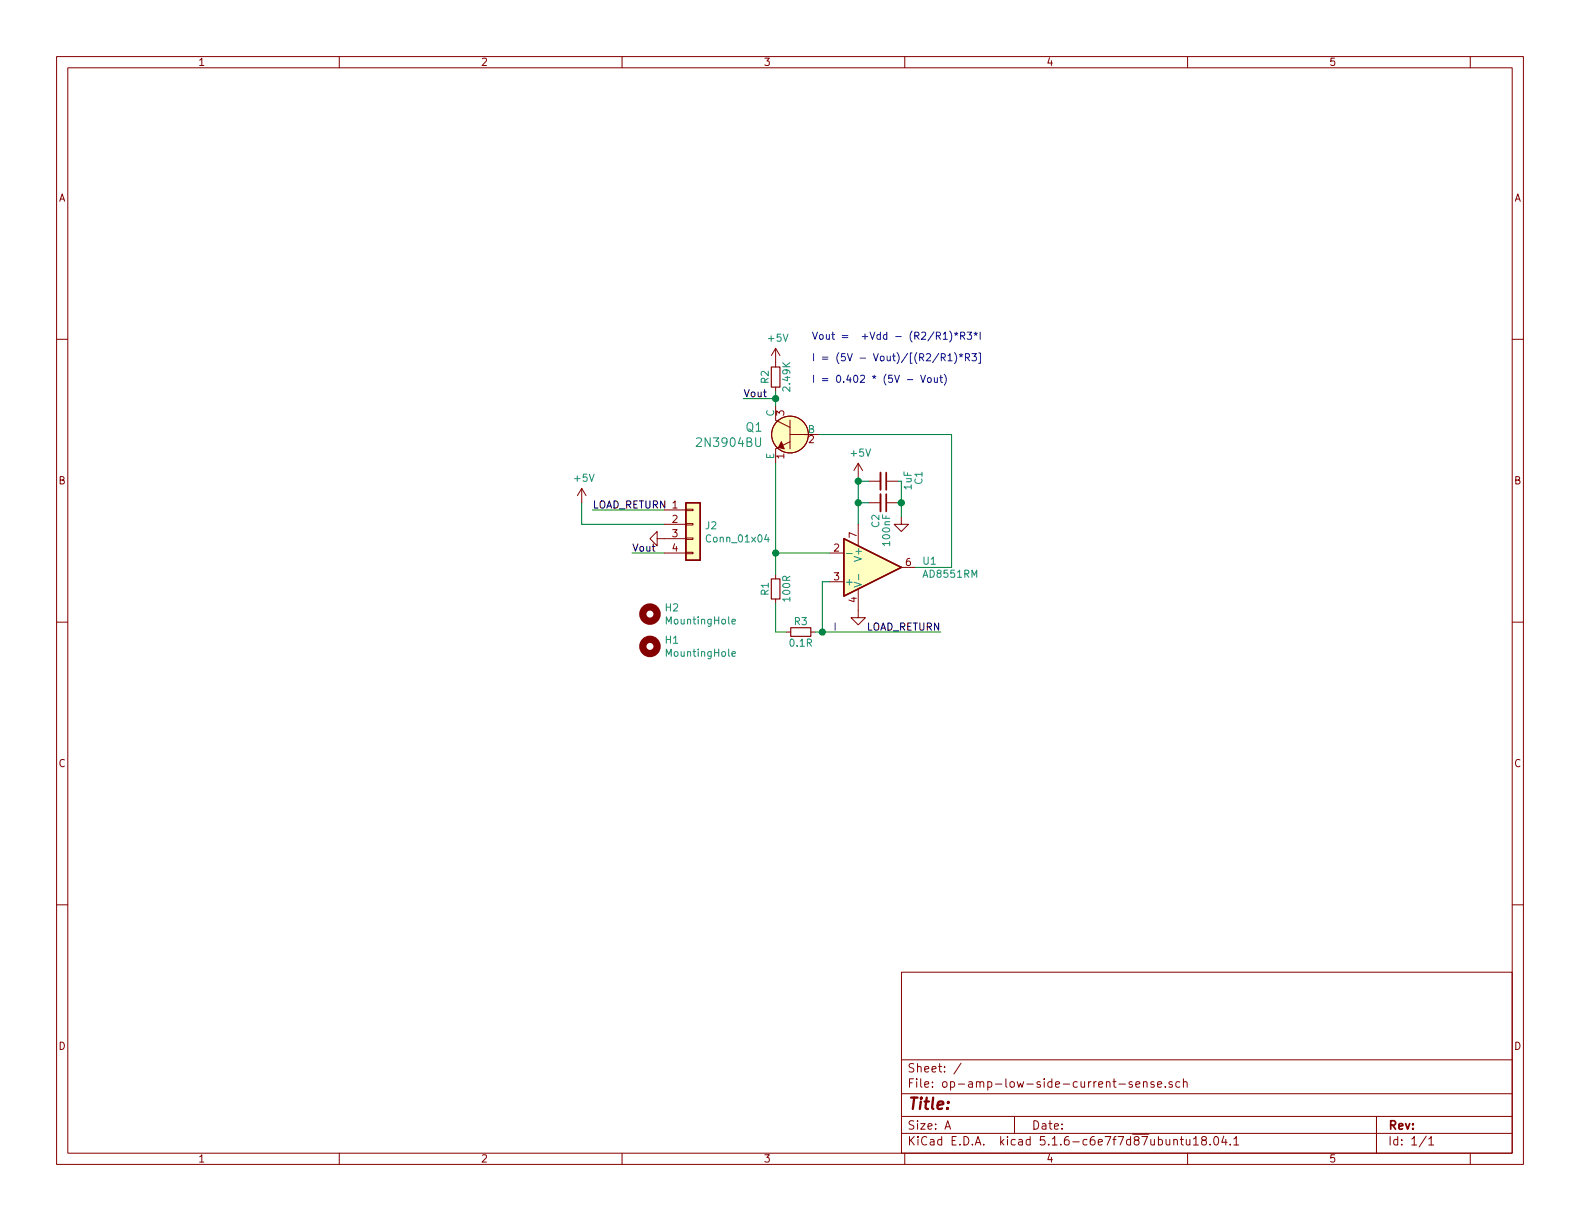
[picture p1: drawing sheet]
EESchema Schematic File Version 4
EELAYER 30 0
EELAYER END
$Descr A 11000 8500
encoding utf-8
Sheet 1 1
Title ""
Date ""
Rev ""
Comp ""
Comment1 ""
Comment2 ""
Comment3 ""
Comment4 ""
$EndDescr
$Comp
L Mechanical:MountingHole H1
U 1 1
P 4525 4500
F 0 "H1" H 4625 4546 50  0000 L CNN
F 1 "MountingHole" H 4625 4455 50  0000 L CNN
F 2 "MountingHole:MountingHole_2.7mm_M2.5" H 4525 4500 50  0001 C CNN
F 3 "~" H 4525 4500 50  0001 C CNN
	1    4525 4500
	1    0    0    -1  
$EndComp
$Comp
L Mechanical:MountingHole H2
U 1 1
P 4525 4275
F 0 "H2" H 4625 4321 50  0000 L CNN
F 1 "MountingHole" H 4625 4230 50  0000 L CNN
F 2 "MountingHole:MountingHole_2.7mm_M2.5" H 4525 4275 50  0001 C CNN
F 3 "~" H 4525 4275 50  0001 C CNN
	1    4525 4275
	1    0    0    -1  
$EndComp
$Comp
L power:GND #PWR08
U 1 1
P 6275 3600
F 0 "#PWR08" H 6275 3350 50  0001 C CNN
F 1 "GND" H 6280 3427 50  0001 C CNN
F 2 "" H 6275 3600 50  0001 C CNN
F 3 "" H 6275 3600 50  0001 C CNN
	1    6275 3600
	1    0    0    -1  
$EndComp
$Comp
L power:GND #PWR07
U 1 1
P 4625 3750
F 0 "#PWR07" H 4625 3500 50  0001 C CNN
F 1 "GND" H 4630 3577 50  0001 C CNN
F 2 "" H 4625 3750 50  0001 C CNN
F 3 "" H 4625 3750 50  0001 C CNN
	1    4625 3750
	0    1    1    0   
$EndComp
Wire Wire Line
	4625 3850 4400 3850
Wire Wire Line
	4125 3550 4625 3550
$Comp
L Connector_Generic:Conn_01x04 J2
U 1 1
P 4825 3650
F 0 "J2" H 4905 3642 50  0000 L CNN
F 1 "Conn_01x04" H 4905 3551 50  0000 L CNN
F 2 "Connector_PinSocket_2.54mm:PinSocket_1x04_P2.54mm_Vertical" H 4825 3650 50  0001 C CNN
F 3 "~" H 4825 3650 50  0001 C CNN
	1    4825 3650
	1    0    0    -1  
$EndComp
Text Label 4400 3850 0    50   ~ 0
Vout
$Comp
L Device:C_Small C2
U 1 1
P 6150 3500
F 0 "C2" H 6225 3450 50  0000 L CNN
F 1 "100nF" H 6225 3525 50  0000 L CNN
F 2 "Capacitor_SMD:C_0603_1608Metric" H 6150 3500 50  0001 C CNN
F 3 "~" H 6150 3500 50  0001 C CNN
	1    6150 3500
	0    1    1    0   
$EndComp
$Comp
L power:+5V #PWR09
U 1 1
P 5975 3325
F 0 "#PWR09" H 5975 3175 50  0001 C CNN
F 1 "+5V" H 5990 3498 50  0000 C CNN
F 2 "" H 5975 3325 50  0001 C CNN
F 3 "" H 5975 3325 50  0001 C CNN
	1    5975 3325
	1    0    0    -1  
$EndComp
Wire Wire Line
	5975 3325 5975 3350
Wire Wire Line
	5975 3350 6050 3350
Connection ~ 5975 3350
Wire Wire Line
	5975 3350 5975 3500
Wire Wire Line
	5975 3500 6050 3500
Connection ~ 5975 3500
Wire Wire Line
	5975 3500 5975 3650
Wire Wire Line
	6250 3350 6275 3350
Wire Wire Line
	6275 3350 6275 3500
Wire Wire Line
	6250 3500 6275 3500
Connection ~ 6275 3500
Wire Wire Line
	6275 3500 6275 3600
$Comp
L power:+5V #PWR06
U 1 1
P 4050 3500
F 0 "#PWR06" H 4050 3350 50  0001 C CNN
F 1 "+5V" H 4065 3673 50  0000 C CNN
F 2 "" H 4050 3500 50  0001 C CNN
F 3 "" H 4050 3500 50  0001 C CNN
	1    4050 3500
	1    0    0    -1  
$EndComp
$Comp
L Device:C_Small C1
U 1 1
P 6150 3350
F 0 "C1" H 6075 3600 50  0000 L CNN
F 1 "1uF" H 6075 3525 50  0000 L CNN
F 2 "Capacitor_SMD:C_0603_1608Metric" H 6150 3350 50  0001 C CNN
F 3 "~" H 6150 3350 50  0001 C CNN
	1    6150 3350
	0    1    1    0   
$EndComp
$Comp
L ad8551:AD8551RM U1
U 1 1
P 6075 3950
F 0 "U1" H 6419 3996 50  0000 L CNN
F 1 "AD8551RM" H 6419 3905 50  0000 L CNN
F 2 "Package_SO:MSOP-8_3x3mm_P0.65mm" H 6075 4350 50  0001 C CNN
F 3 "https://www.analog.com/media/en/technical-documentation/data-sheets/AD8551_8552_8554.pdf" H 6075 3950 50  0001 C CNN
	1    6075 3950
	1    0    0    -1  
$EndComp
$Comp
L dk_Transistors-Bipolar-BJT-Single:2N3904BU Q1
U 1 1
P 5500 3025
F 0 "Q1" H 5687 3078 60  0000 L CNN
F 1 "2N3904BU" H 5687 2972 60  0000 L CNN
F 2 "digikey-footprints:SOT-23-3" H 5700 3225 60  0001 L CNN
F 3 "https://www.onsemi.com/pub/Collateral/PZT3904-D.pdf" H 5700 3325 60  0001 L CNN
F 4 "2N3904FS-ND" H 5700 3425 60  0001 L CNN "Digi-Key_PN"
F 5 "2N3904BU" H 5700 3525 60  0001 L CNN "MPN"
F 6 "Discrete Semiconductor Products" H 5700 3625 60  0001 L CNN "Category"
F 7 "Transistors - Bipolar (BJT) - Single" H 5700 3725 60  0001 L CNN "Family"
F 8 "https://www.onsemi.com/pub/Collateral/PZT3904-D.pdf" H 5700 3825 60  0001 L CNN "DK_Datasheet_Link"
F 9 "/product-detail/en/on-semiconductor/2N3904BU/2N3904FS-ND/1413" H 5700 3925 60  0001 L CNN "DK_Detail_Page"
F 10 "TRANS NPN 40V 0.2A TO-92" H 5700 4025 60  0001 L CNN "Description"
F 11 "ON Semiconductor" H 5700 4125 60  0001 L CNN "Manufacturer"
F 12 "Active" H 5700 4225 60  0001 L CNN "Status"
	1    5500 3025
	-1   0    0    -1  
$EndComp
$Comp
L Device:R_Small R2
U 1 1
P 5400 2625
F 0 "R2" V 5325 2625 50  0000 C CNN
F 1 "2.49K" V 5475 2625 50  0000 C CNN
F 2 "Resistor_SMD:R_0603_1608Metric" H 5400 2625 50  0001 C CNN
F 3 "~" H 5400 2625 50  0001 C CNN
	1    5400 2625
	1    0    0    -1  
$EndComp
$Comp
L power:+5V #PWR01
U 1 1
P 5400 2525
F 0 "#PWR01" H 5400 2375 50  0001 C CNN
F 1 "+5V" H 5415 2698 50  0000 C CNN
F 2 "" H 5400 2525 50  0001 C CNN
F 3 "" H 5400 2525 50  0001 C CNN
	1    5400 2525
	1    0    0    -1  
$EndComp
$Comp
L Device:R_Small R1
U 1 1
P 5400 4100
F 0 "R1" V 5325 4100 50  0000 C CNN
F 1 "100R" V 5475 4100 50  0000 C CNN
F 2 "Resistor_SMD:R_0603_1608Metric" H 5400 4100 50  0001 C CNN
F 3 "~" H 5400 4100 50  0001 C CNN
	1    5400 4100
	1    0    0    -1  
$EndComp
$Comp
L Device:R_Small R3
U 1 1
P 5575 4400
F 0 "R3" V 5500 4400 50  0000 C CNN
F 1 "0.1R" V 5650 4400 50  0000 C CNN
F 2 "Resistor_SMD:R_1206_3216Metric" H 5575 4400 50  0001 C CNN
F 3 "~" H 5575 4400 50  0001 C CNN
	1    5575 4400
	0    1    1    0   
$EndComp
Wire Wire Line
	6625 3950 6625 3025
Wire Wire Line
	6625 3025 5700 3025
Wire Wire Line
	5400 2725 5400 2775
Wire Wire Line
	5400 3225 5400 3850
Wire Wire Line
	5775 3850 5400 3850
Connection ~ 5400 3850
Wire Wire Line
	5400 3850 5400 4000
Wire Wire Line
	5400 2775 5175 2775
Connection ~ 5400 2775
Wire Wire Line
	5400 2775 5400 2825
Wire Wire Line
	5400 4200 5400 4400
Wire Wire Line
	5400 4400 5475 4400
Wire Wire Line
	5775 4050 5725 4050
Wire Wire Line
	5725 4050 5725 4400
$Comp
L power:GND #PWR02
U 1 1
P 5975 4250
F 0 "#PWR02" H 5975 4000 50  0001 C CNN
F 1 "GND" H 5980 4077 50  0001 C CNN
F 2 "" H 5975 4250 50  0001 C CNN
F 3 "" H 5975 4250 50  0001 C CNN
	1    5975 4250
	1    0    0    -1  
$EndComp
Text Label 4125 3550 0    50   ~ 0
LOAD_RETURN
Wire Wire Line
	4050 3650 4625 3650
Wire Wire Line
	6375 3950 6625 3950
Text Label 5175 2775 0    50   ~ 0
Vout
Text Notes 5650 2375 0    50   ~ 0
Vout =  +Vdd - (R2/R1)*R3*I
Text Notes 5800 4400 0    50   ~ 0
I
Text Notes 5650 2525 0    50   ~ 0
I = (5V - Vout)/[(R2/R1)*R3]
Text Notes 5650 2675 0    50   ~ 0
I = 0.402 * (5V - Vout)
Text Label 6550 4400 2    50   ~ 0
LOAD_RETURN
Wire Wire Line
	5675 4400 5725 4400
Connection ~ 5725 4400
Wire Wire Line
	5725 4400 6550 4400
Wire Wire Line
	4050 3500 4050 3650
$EndSCHEMATC
